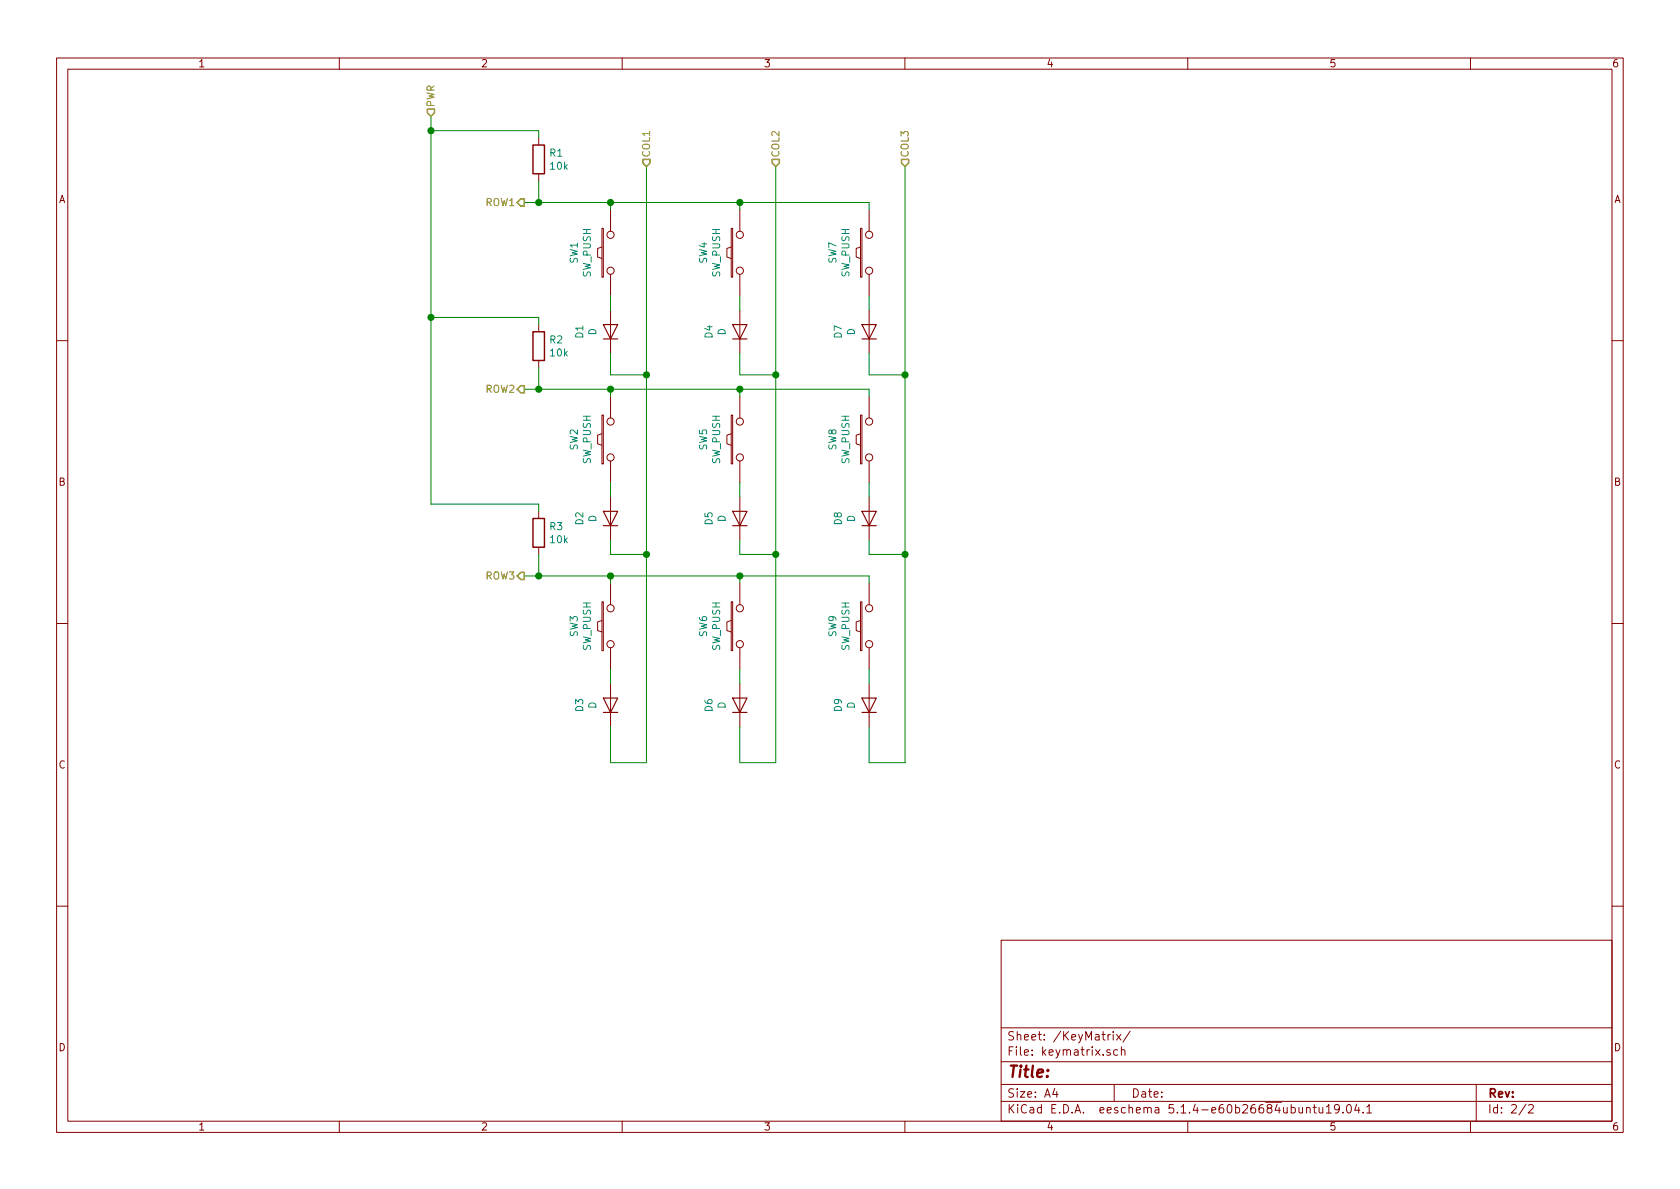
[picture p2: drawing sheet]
EESchema Schematic File Version 4
EELAYER 30 0
EELAYER END
$Descr A4 11693 8268
encoding utf-8
Sheet 2 2
Title ""
Date ""
Rev ""
Comp ""
Comment1 ""
Comment2 ""
Comment3 ""
Comment4 ""
$EndDescr
$Comp
L kbd:SW_PUSH SW1
U 1 1
P 4250 1750
F 0 "SW1" H 4250 2005 50  0000 C CNN
F 1 "SW_PUSH" H 4250 1914 50  0000 C CNN
F 2 "kbd:CherryMX_1u" H 4250 1750 50  0001 C CNN
F 3 "" H 4250 1750 50  0000 C CNN
	1    4250 1750
	0    -1   -1   0   
$EndComp
$Comp
L Device:D D1
U 1 1
P 4250 2300
F 0 "D1" H 4250 2517 50  0000 C CNN
F 1 "D" H 4250 2426 50  0000 C CNN
F 2 "Diode_THT:D_DO-41_SOD81_P7.62mm_Horizontal" H 4250 2300 50  0001 C CNN
F 3 "https://www.onsemi.com/pub/Collateral/1N4001-D.PDF" H 4250 2300 50  0001 C CNN
	1    4250 2300
	0    -1   -1   0   
$EndComp
$Comp
L kbd:SW_PUSH SW4
U 1 1
P 5150 1750
F 0 "SW4" H 5150 2005 50  0000 C CNN
F 1 "SW_PUSH" H 5150 1914 50  0000 C CNN
F 2 "kbd:CherryMX_1u" H 5150 1750 50  0001 C CNN
F 3 "" H 5150 1750 50  0000 C CNN
	1    5150 1750
	0    -1   -1   0   
$EndComp
$Comp
L Device:D D4
U 1 1
P 5150 2300
F 0 "D4" H 5150 2517 50  0000 C CNN
F 1 "D" H 5150 2426 50  0000 C CNN
F 2 "Diode_THT:D_DO-41_SOD81_P7.62mm_Horizontal" H 5150 2300 50  0001 C CNN
F 3 "~" H 5150 2300 50  0001 C CNN
	1    5150 2300
	0    -1   -1   0   
$EndComp
$Comp
L kbd:SW_PUSH SW7
U 1 1
P 6050 1750
F 0 "SW7" H 6050 2005 50  0000 C CNN
F 1 "SW_PUSH" H 6050 1914 50  0000 C CNN
F 2 "kbd:CherryMX_1u" H 6050 1750 50  0001 C CNN
F 3 "" H 6050 1750 50  0000 C CNN
	1    6050 1750
	0    -1   -1   0   
$EndComp
$Comp
L Device:D D7
U 1 1
P 6050 2300
F 0 "D7" H 6050 2517 50  0000 C CNN
F 1 "D" H 6050 2426 50  0000 C CNN
F 2 "Diode_THT:D_DO-41_SOD81_P7.62mm_Horizontal" H 6050 2300 50  0001 C CNN
F 3 "~" H 6050 2300 50  0001 C CNN
	1    6050 2300
	0    -1   -1   0   
$EndComp
$Comp
L kbd:SW_PUSH SW2
U 1 1
P 4250 3050
F 0 "SW2" H 4250 3305 50  0000 C CNN
F 1 "SW_PUSH" H 4250 3214 50  0000 C CNN
F 2 "kbd:CherryMX_1u" H 4250 3050 50  0001 C CNN
F 3 "" H 4250 3050 50  0000 C CNN
	1    4250 3050
	0    -1   -1   0   
$EndComp
$Comp
L Device:D D2
U 1 1
P 4250 3600
F 0 "D2" H 4250 3817 50  0000 C CNN
F 1 "D" H 4250 3726 50  0000 C CNN
F 2 "Diode_THT:D_DO-41_SOD81_P7.62mm_Horizontal" H 4250 3600 50  0001 C CNN
F 3 "~" H 4250 3600 50  0001 C CNN
	1    4250 3600
	0    -1   -1   0   
$EndComp
$Comp
L kbd:SW_PUSH SW5
U 1 1
P 5150 3050
F 0 "SW5" H 5150 3305 50  0000 C CNN
F 1 "SW_PUSH" H 5150 3214 50  0000 C CNN
F 2 "kbd:CherryMX_1u" H 5150 3050 50  0001 C CNN
F 3 "" H 5150 3050 50  0000 C CNN
	1    5150 3050
	0    -1   -1   0   
$EndComp
$Comp
L Device:D D5
U 1 1
P 5150 3600
F 0 "D5" H 5150 3817 50  0000 C CNN
F 1 "D" H 5150 3726 50  0000 C CNN
F 2 "Diode_THT:D_DO-41_SOD81_P7.62mm_Horizontal" H 5150 3600 50  0001 C CNN
F 3 "~" H 5150 3600 50  0001 C CNN
	1    5150 3600
	0    -1   -1   0   
$EndComp
$Comp
L kbd:SW_PUSH SW8
U 1 1
P 6050 3050
F 0 "SW8" H 6050 3305 50  0000 C CNN
F 1 "SW_PUSH" H 6050 3214 50  0000 C CNN
F 2 "kbd:CherryMX_1u" H 6050 3050 50  0001 C CNN
F 3 "" H 6050 3050 50  0000 C CNN
	1    6050 3050
	0    -1   -1   0   
$EndComp
$Comp
L Device:D D8
U 1 1
P 6050 3600
F 0 "D8" H 6050 3817 50  0000 C CNN
F 1 "D" H 6050 3726 50  0000 C CNN
F 2 "Diode_THT:D_DO-41_SOD81_P7.62mm_Horizontal" H 6050 3600 50  0001 C CNN
F 3 "~" H 6050 3600 50  0001 C CNN
	1    6050 3600
	0    -1   -1   0   
$EndComp
$Comp
L kbd:SW_PUSH SW3
U 1 1
P 4250 4350
F 0 "SW3" H 4250 4605 50  0000 C CNN
F 1 "SW_PUSH" H 4250 4514 50  0000 C CNN
F 2 "kbd:CherryMX_1u" H 4250 4350 50  0001 C CNN
F 3 "" H 4250 4350 50  0000 C CNN
	1    4250 4350
	0    -1   -1   0   
$EndComp
$Comp
L Device:D D3
U 1 1
P 4250 4900
F 0 "D3" H 4250 5117 50  0000 C CNN
F 1 "D" H 4250 5026 50  0000 C CNN
F 2 "Diode_THT:D_DO-41_SOD81_P7.62mm_Horizontal" H 4250 4900 50  0001 C CNN
F 3 "~" H 4250 4900 50  0001 C CNN
	1    4250 4900
	0    -1   -1   0   
$EndComp
$Comp
L kbd:SW_PUSH SW6
U 1 1
P 5150 4350
F 0 "SW6" H 5150 4605 50  0000 C CNN
F 1 "SW_PUSH" H 5150 4514 50  0000 C CNN
F 2 "kbd:CherryMX_1u" H 5150 4350 50  0001 C CNN
F 3 "" H 5150 4350 50  0000 C CNN
	1    5150 4350
	0    -1   -1   0   
$EndComp
$Comp
L Device:D D6
U 1 1
P 5150 4900
F 0 "D6" H 5150 5117 50  0000 C CNN
F 1 "D" H 5150 5026 50  0000 C CNN
F 2 "Diode_THT:D_DO-41_SOD81_P7.62mm_Horizontal" H 5150 4900 50  0001 C CNN
F 3 "~" H 5150 4900 50  0001 C CNN
	1    5150 4900
	0    -1   -1   0   
$EndComp
$Comp
L kbd:SW_PUSH SW9
U 1 1
P 6050 4350
F 0 "SW9" H 6050 4605 50  0000 C CNN
F 1 "SW_PUSH" H 6050 4514 50  0000 C CNN
F 2 "kbd:CherryMX_1u" H 6050 4350 50  0001 C CNN
F 3 "" H 6050 4350 50  0000 C CNN
	1    6050 4350
	0    -1   -1   0   
$EndComp
$Comp
L Device:D D9
U 1 1
P 6050 4900
F 0 "D9" H 6050 5117 50  0000 C CNN
F 1 "D" H 6050 5026 50  0000 C CNN
F 2 "Diode_THT:D_DO-41_SOD81_P7.62mm_Horizontal" H 6050 4900 50  0001 C CNN
F 3 "~" H 6050 4900 50  0001 C CNN
	1    6050 4900
	0    -1   -1   0   
$EndComp
Text HLabel 4500 1150 1    50   Input ~ 0
COL1
Text HLabel 5400 1150 1    50   Input ~ 0
COL2
Text HLabel 6300 1150 1    50   Input ~ 0
COL3
Text HLabel 3650 1400 0    50   Output ~ 0
ROW1
Text HLabel 3650 2700 0    50   Output ~ 0
ROW2
Text HLabel 3650 4000 0    50   Output ~ 0
ROW3
Wire Wire Line
	4500 1150 4500 2600
Wire Wire Line
	4500 5300 4250 5300
Wire Wire Line
	4250 5300 4250 5050
Wire Wire Line
	4250 3750 4250 3850
Wire Wire Line
	4250 3850 4500 3850
Connection ~ 4500 3850
Wire Wire Line
	4500 3850 4500 5300
Wire Wire Line
	4250 2450 4250 2600
Wire Wire Line
	4250 2600 4500 2600
Connection ~ 4500 2600
Wire Wire Line
	4500 2600 4500 3850
Wire Wire Line
	3650 1400 3750 1400
Wire Wire Line
	4250 1400 4250 1450
Wire Wire Line
	4250 1400 5150 1400
Wire Wire Line
	5150 1400 5150 1450
Connection ~ 4250 1400
Wire Wire Line
	6050 1400 6050 1450
Wire Wire Line
	3650 2700 3750 2700
Wire Wire Line
	4250 2700 4250 2750
Wire Wire Line
	5400 1150 5400 2600
Wire Wire Line
	5400 5300 5150 5300
Wire Wire Line
	5150 5300 5150 5050
Wire Wire Line
	5150 2450 5150 2600
Wire Wire Line
	5150 2600 5400 2600
Connection ~ 5400 2600
Wire Wire Line
	5400 2600 5400 3850
Wire Wire Line
	4250 2700 5150 2700
Wire Wire Line
	5150 2700 5150 2750
Connection ~ 4250 2700
Wire Wire Line
	5150 2700 6050 2700
Wire Wire Line
	6050 2700 6050 2750
Connection ~ 5150 2700
Wire Wire Line
	5150 1400 6050 1400
Connection ~ 5150 1400
Wire Wire Line
	4250 3350 4250 3450
Wire Wire Line
	4250 2050 4250 2150
Wire Wire Line
	5150 2050 5150 2150
Wire Wire Line
	6050 2050 6050 2150
Wire Wire Line
	5150 3350 5150 3450
Wire Wire Line
	6050 3350 6050 3450
Wire Wire Line
	5150 4650 5150 4750
Wire Wire Line
	4250 4650 4250 4750
Wire Wire Line
	6050 4650 6050 4750
Wire Wire Line
	6300 1150 6300 2600
Wire Wire Line
	6300 5300 6050 5300
Wire Wire Line
	6050 5300 6050 5050
Wire Wire Line
	3650 4000 3750 4000
Wire Wire Line
	4250 4000 4250 4050
Wire Wire Line
	4250 4000 5150 4000
Wire Wire Line
	5150 4000 5150 4050
Connection ~ 4250 4000
Wire Wire Line
	5150 4000 6050 4000
Wire Wire Line
	6050 4000 6050 4050
Connection ~ 5150 4000
Wire Wire Line
	5150 3750 5150 3850
Wire Wire Line
	5150 3850 5400 3850
Connection ~ 5400 3850
Wire Wire Line
	5400 3850 5400 5300
Wire Wire Line
	6050 3750 6050 3850
Wire Wire Line
	6050 3850 6300 3850
Connection ~ 6300 3850
Wire Wire Line
	6300 3850 6300 5300
$Comp
L Device:R R1
U 1 1
P 3750 1100
F 0 "R1" H 3820 1146 50  0000 L CNN
F 1 "10k" H 3820 1055 50  0000 L CNN
F 2 "Resistor_THT:R_Axial_DIN0204_L3.6mm_D1.6mm_P5.08mm_Horizontal" V 3680 1100 50  0001 C CNN
F 3 "~" H 3750 1100 50  0001 C CNN
	1    3750 1100
	1    0    0    -1  
$EndComp
$Comp
L Device:R R2
U 1 1
P 3750 2400
F 0 "R2" H 3820 2446 50  0000 L CNN
F 1 "10k" H 3820 2355 50  0000 L CNN
F 2 "Resistor_THT:R_Axial_DIN0204_L3.6mm_D1.6mm_P5.08mm_Horizontal" V 3680 2400 50  0001 C CNN
F 3 "~" H 3750 2400 50  0001 C CNN
	1    3750 2400
	1    0    0    -1  
$EndComp
$Comp
L Device:R R3
U 1 1
P 3750 3700
F 0 "R3" H 3820 3746 50  0000 L CNN
F 1 "10k" H 3820 3655 50  0000 L CNN
F 2 "Resistor_THT:R_Axial_DIN0204_L3.6mm_D1.6mm_P5.08mm_Horizontal" V 3680 3700 50  0001 C CNN
F 3 "~" H 3750 3700 50  0001 C CNN
	1    3750 3700
	1    0    0    -1  
$EndComp
Wire Wire Line
	3750 2550 3750 2700
Connection ~ 3750 2700
Wire Wire Line
	3750 2700 4250 2700
Wire Wire Line
	3750 3850 3750 4000
Connection ~ 3750 4000
Wire Wire Line
	3750 4000 4250 4000
Wire Wire Line
	3750 1250 3750 1400
Connection ~ 3750 1400
Wire Wire Line
	3750 1400 4250 1400
Text HLabel 3000 800  1    50   Input ~ 0
PWR
Wire Wire Line
	3750 950  3750 900 
Wire Wire Line
	3750 900  3000 900 
Wire Wire Line
	3000 900  3000 800 
Wire Wire Line
	3000 900  3000 2200
Wire Wire Line
	3000 2200 3750 2200
Wire Wire Line
	3750 2200 3750 2250
Connection ~ 3000 900 
Wire Wire Line
	3000 2200 3000 3500
Wire Wire Line
	3000 3500 3750 3500
Wire Wire Line
	3750 3500 3750 3550
Connection ~ 3000 2200
Wire Wire Line
	6050 2450 6050 2600
Wire Wire Line
	6050 2600 6300 2600
Connection ~ 6300 2600
Wire Wire Line
	6300 2600 6300 3850
$EndSCHEMATC
